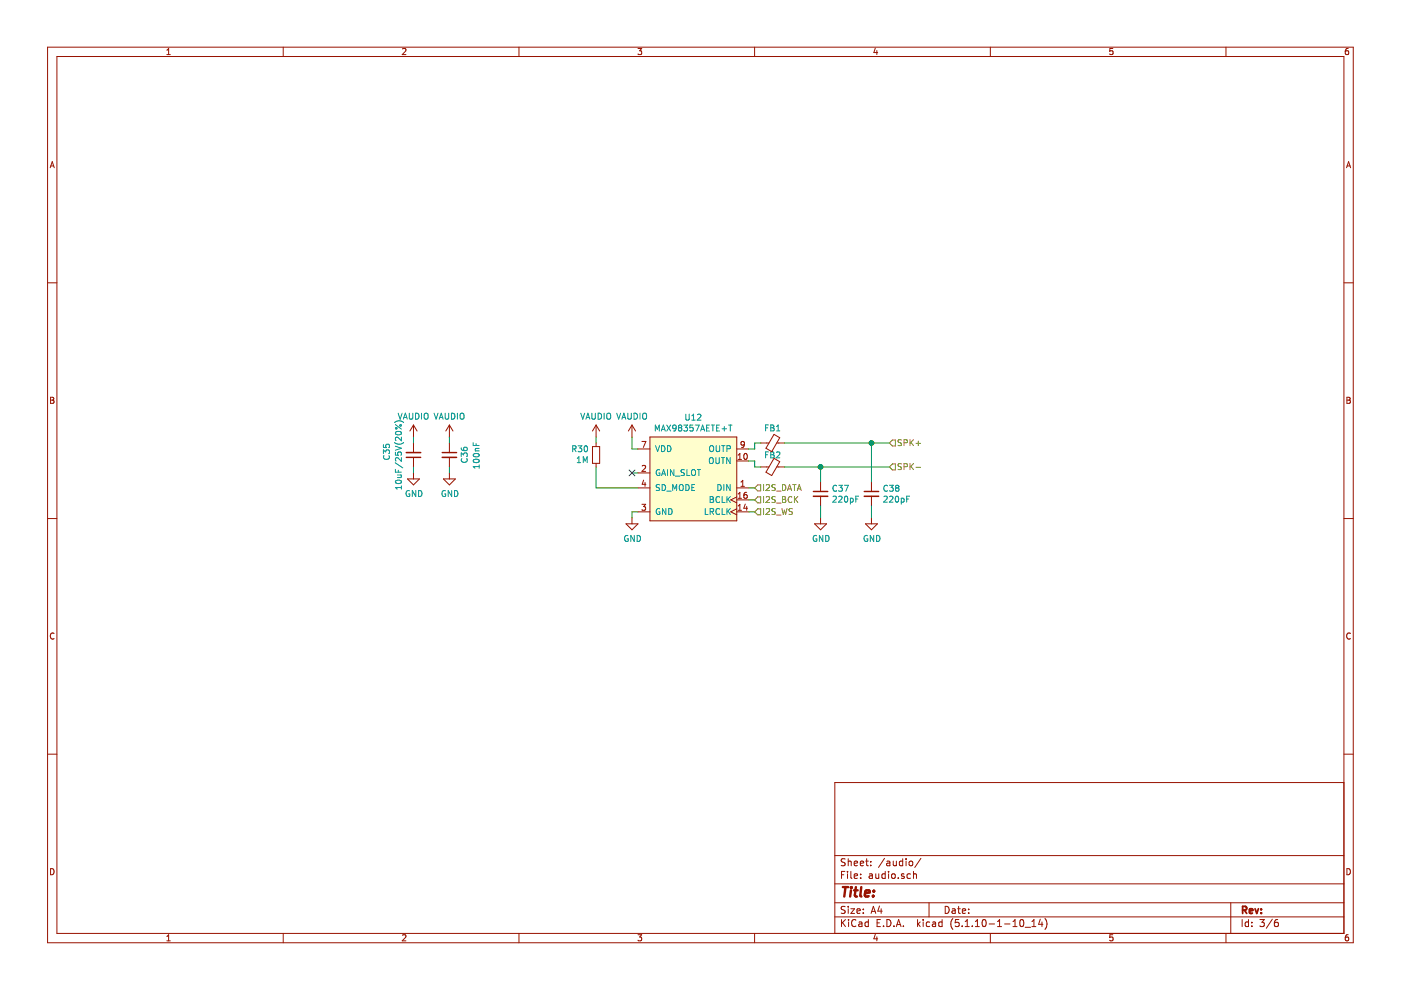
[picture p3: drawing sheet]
EESchema Schematic File Version 4
EELAYER 30 0
EELAYER END
$Descr A4 11693 8268
encoding utf-8
Sheet 3 6
Title ""
Date ""
Rev ""
Comp ""
Comment1 ""
Comment2 ""
Comment3 ""
Comment4 ""
$EndDescr
Text HLabel 6300 4075 2    50   Input ~ 0
I2S_DATA
Text HLabel 6300 4275 2    50   Input ~ 0
I2S_WS
Text HLabel 6300 4175 2    50   Input ~ 0
I2S_BCK
$Comp
L OOO_2021:MAX98357AETE+T U12
U 1 1
P 5775 4025
F 0 "U12" H 5787 4565 50  0000 C CNN
F 1 "MAX98357AETE+T" H 5787 4474 50  0000 C CNN
F 2 "OOO 2021:QFN50P300X300X80-17N" H 5775 3500 50  0001 C BNN
F 3 "https://datasheets.maximintegrated.com/en/ds/MAX98357A-MAX98357B.pdf" H 5650 3975 50  0001 L BNN
F 4 "Audio Amp Speaker 1-CH Mono Class-D 16-Pin TQFN EP T/R" H 5775 3400 50  0001 C BNN "Description"
F 5 "TQFN-16 Maxim" H 5775 3300 50  0001 C BNN "Package"
F 6 "C910544" H 5775 3625 50  0001 C CNN "LCSC"
	1    5775 4025
	1    0    0    -1  
$EndComp
Wire Wire Line
	6250 4175 6300 4175
Wire Wire Line
	6250 4075 6300 4075
Wire Wire Line
	6300 4275 6250 4275
Text HLabel 7425 3700 2    50   Input ~ 0
SPK+
Text HLabel 7425 3900 2    50   Input ~ 0
SPK-
Wire Wire Line
	6300 3850 6250 3850
Wire Wire Line
	6300 3750 6250 3750
Wire Wire Line
	5325 3750 5275 3750
Wire Wire Line
	5275 3750 5275 3650
$Comp
L OOO_2021:VAUDIO #PWR0103
U 1 1
P 5275 3650
F 0 "#PWR0103" H 5500 3650 20  0001 C CNN
F 1 "VAUDIO" H 5275 3823 50  0000 C CNN
F 2 "" H 5425 3675 60  0001 C CNN
F 3 "" H 5425 3675 60  0001 C CNN
	1    5275 3650
	1    0    0    -1  
$EndComp
Wire Wire Line
	5325 4275 5275 4275
Wire Wire Line
	5275 4275 5275 4325
$Comp
L power:GND #PWR0104
U 1 1
P 5275 4325
F 0 "#PWR0104" H 5275 4075 50  0001 C CNN
F 1 "GND" H 5280 4152 50  0000 C CNN
F 2 "" H 5275 4325 50  0001 C CNN
F 3 "" H 5275 4325 50  0001 C CNN
	1    5275 4325
	1    0    0    -1  
$EndComp
$Comp
L Device:Ferrite_Bead_Small FB1
U 1 1
P 6450 3700
F 0 "FB1" V 6325 3700 50  0000 C CNN
F 1 "PBY160808T-102Y-N" V 6304 3700 50  0001 C CNN
F 2 "Inductor_SMD:L_0603_1608Metric" V 6380 3700 50  0001 C CNN
F 3 "https://datasheet.lcsc.com/lcsc/1810261220_Chilisin-Elec-PBY160808T-102Y-N_C142079.pdf" H 6450 3700 50  0001 C CNN
F 4 "C142079" V 6450 3700 50  0001 C CNN "LCSC"
F 5 "1kΩ @ 100MHz 1 800mA 250mΩ 0603 Ferrite Beads ROHS" V 6450 3700 50  0001 C CNN "Description"
	1    6450 3700
	0    1    1    0   
$EndComp
$Comp
L Device:Ferrite_Bead_Small FB2
U 1 1
P 6450 3900
F 0 "FB2" V 6350 3900 50  0000 C CNN
F 1 "PBY160808T-102Y-N" V 6304 3900 50  0001 C CNN
F 2 "Inductor_SMD:L_0603_1608Metric" V 6380 3900 50  0001 C CNN
F 3 "https://datasheet.lcsc.com/lcsc/1810261220_Chilisin-Elec-PBY160808T-102Y-N_C142079.pdf" H 6450 3900 50  0001 C CNN
F 4 "C142079" V 6450 3900 50  0001 C CNN "LCSC"
F 5 "1kΩ @ 100MHz 1 800mA 250mΩ 0603 Ferrite Beads ROHS" V 6450 3900 50  0001 C CNN "Description"
	1    6450 3900
	0    1    1    0   
$EndComp
Wire Wire Line
	6300 3750 6300 3700
Wire Wire Line
	6300 3700 6350 3700
Wire Wire Line
	6300 3850 6300 3900
Wire Wire Line
	6300 3900 6350 3900
Wire Wire Line
	6550 3900 6850 3900
$Comp
L Device:R_Small R?
U 1 1
P 4975 3800
AR Path="/60D63256/622AF30D" Ref="R?"  Part="1" 
AR Path="/622AF30D" Ref="R?"  Part="1" 
AR Path="/61057C40/622AF30D" Ref="R30"  Part="1" 
F 0 "R30" H 4917 3754 50  0000 R CNN
F 1 "1M" H 4917 3845 50  0000 R CNN
F 2 "Resistor_SMD:R_0402_1005Metric" H 4975 3800 50  0001 C CNN
F 3 "https://datasheet.lcsc.com/lcsc/1809301716_UNI-ROYAL-Uniroyal-Elec-0402WGF1004TCE_C26083.pdf" H 4975 3800 50  0001 C CNN
F 4 "1MΩ ±1% 1/16W ±100ppm/℃ 0402 Chip Resistor - Surface Mount ROHS" H 4975 3800 50  0001 C CNN "Description"
F 5 "C26083" H 4975 3800 50  0001 C CNN "LCSC"
	1    4975 3800
	1    0    0    1   
$EndComp
$Comp
L OOO_2021:VAUDIO #PWR0102
U 1 1
P 4975 3650
F 0 "#PWR0102" H 5200 3650 20  0001 C CNN
F 1 "VAUDIO" H 4975 3823 50  0000 C CNN
F 2 "" H 5125 3675 60  0001 C CNN
F 3 "" H 5125 3675 60  0001 C CNN
	1    4975 3650
	1    0    0    -1  
$EndComp
Wire Wire Line
	4975 3700 4975 3650
Wire Wire Line
	4975 4075 5325 4075
Wire Wire Line
	4975 3900 4975 4075
$Comp
L power:GND #PWR?
U 1 1
P 3450 3950
AR Path="/622D0918" Ref="#PWR?"  Part="1" 
AR Path="/61057C40/622D0918" Ref="#PWR099"  Part="1" 
F 0 "#PWR099" H 3450 3700 50  0001 C CNN
F 1 "GND" H 3455 3777 50  0000 C CNN
F 2 "" H 3450 3950 50  0001 C CNN
F 3 "" H 3450 3950 50  0001 C CNN
	1    3450 3950
	1    0    0    -1  
$EndComp
$Comp
L power:GND #PWR?
U 1 1
P 3750 3950
AR Path="/622D091E" Ref="#PWR?"  Part="1" 
AR Path="/61057C40/622D091E" Ref="#PWR0101"  Part="1" 
F 0 "#PWR0101" H 3750 3700 50  0001 C CNN
F 1 "GND" H 3755 3777 50  0000 C CNN
F 2 "" H 3750 3950 50  0001 C CNN
F 3 "" H 3750 3950 50  0001 C CNN
	1    3750 3950
	1    0    0    -1  
$EndComp
Wire Wire Line
	3750 3950 3750 3900
Wire Wire Line
	3750 3700 3750 3650
Wire Wire Line
	3450 3700 3450 3650
Wire Wire Line
	3450 3950 3450 3900
$Comp
L Device:C_Small C?
U 1 1
P 3750 3800
AR Path="/622D092A" Ref="C?"  Part="1" 
AR Path="/61057C40/622D092A" Ref="C36"  Part="1" 
F 0 "C36" V 3875 3725 50  0000 L CNN
F 1 "100nF" V 3975 3675 50  0000 L CNN
F 2 "Capacitor_SMD:C_0402_1005Metric" H 3750 3800 50  0001 C CNN
F 3 "https://datasheet.lcsc.com/lcsc/1811072013_FH-Guangdong-Fenghua-Advanced-Tech-0402F104M500NT_C1581.pdf" H 3750 3800 50  0001 C CNN
F 4 "100nF ±10% 50V X7R 0402 Multilayer Ceramic Capacitors MLCC - SMD/SMT RoHS" H 3750 3800 50  0001 C CNN "Description"
F 5 "C1581" H 3750 3800 50  0001 C CNN "LCSC"
	1    3750 3800
	1    0    0    -1  
$EndComp
$Comp
L Device:C_Small C?
U 1 1
P 3450 3800
AR Path="/622D0932" Ref="C?"  Part="1" 
AR Path="/61057C40/622D0932" Ref="C35"  Part="1" 
F 0 "C35" V 3225 3850 50  0000 R CNN
F 1 "10uF/25V(20%)" V 3325 4100 50  0000 R CNN
F 2 "Capacitor_SMD:C_0603_1608Metric" H 3450 3800 50  0001 C CNN
F 3 "https://datasheet.lcsc.com/lcsc/1811131721_Murata-Electronics-GRM188R61E106MA73D_C91606.pdf" H 3450 3800 50  0001 C CNN
F 4 " 0603 Multilayer Ceramic Capacitors MLCC - SMD/SMT ROHS " H 3450 3800 50  0001 C CNN "Description"
F 5 "C91606" H 3450 3800 50  0001 C CNN "LCSC"
	1    3450 3800
	1    0    0    1   
$EndComp
$Comp
L OOO_2021:VAUDIO #PWR0100
U 1 1
P 3750 3650
F 0 "#PWR0100" H 3975 3650 20  0001 C CNN
F 1 "VAUDIO" H 3750 3823 50  0000 C CNN
F 2 "" H 3900 3675 60  0001 C CNN
F 3 "" H 3900 3675 60  0001 C CNN
	1    3750 3650
	1    0    0    -1  
$EndComp
$Comp
L OOO_2021:VAUDIO #PWR098
U 1 1
P 3450 3650
F 0 "#PWR098" H 3675 3650 20  0001 C CNN
F 1 "VAUDIO" H 3450 3823 50  0000 C CNN
F 2 "" H 3600 3675 60  0001 C CNN
F 3 "" H 3600 3675 60  0001 C CNN
	1    3450 3650
	1    0    0    -1  
$EndComp
$Comp
L Device:C_Small C38
U 1 1
P 7275 4125
F 0 "C38" H 7367 4171 50  0000 L CNN
F 1 "220pF" H 7367 4080 50  0000 L CNN
F 2 "Capacitor_SMD:C_0402_1005Metric" H 7275 4125 50  0001 C CNN
F 3 "https://datasheet.lcsc.com/lcsc/1912111437_CCTC-TCC0402X7R221K500AT_C466236.pdf" H 7275 4125 50  0001 C CNN
F 4 "C466236" H 7275 4125 50  0001 C CNN "LCSC"
F 5 "X7R 220pF ±10% 50V 0402 Multilayer Ceramic Capacitors MLCC - SMD/SMT ROHS" H 7275 4125 50  0001 C CNN "Description"
	1    7275 4125
	1    0    0    -1  
$EndComp
Wire Wire Line
	7275 3700 7275 4025
Connection ~ 7275 3700
Wire Wire Line
	7275 3700 7425 3700
$Comp
L power:GND #PWR0105
U 1 1
P 6850 4325
F 0 "#PWR0105" H 6850 4075 50  0001 C CNN
F 1 "GND" H 6855 4152 50  0000 C CNN
F 2 "" H 6850 4325 50  0001 C CNN
F 3 "" H 6850 4325 50  0001 C CNN
	1    6850 4325
	1    0    0    -1  
$EndComp
$Comp
L power:GND #PWR0106
U 1 1
P 7275 4325
F 0 "#PWR0106" H 7275 4075 50  0001 C CNN
F 1 "GND" H 7280 4152 50  0000 C CNN
F 2 "" H 7275 4325 50  0001 C CNN
F 3 "" H 7275 4325 50  0001 C CNN
	1    7275 4325
	1    0    0    -1  
$EndComp
Wire Wire Line
	6850 4225 6850 4325
Wire Wire Line
	7275 4225 7275 4325
Wire Wire Line
	5275 3950 5325 3950
NoConn ~ 5275 3950
$Comp
L Device:C_Small C37
U 1 1
P 6850 4125
F 0 "C37" H 6942 4171 50  0000 L CNN
F 1 "220pF" H 6942 4080 50  0000 L CNN
F 2 "Capacitor_SMD:C_0402_1005Metric" H 6850 4125 50  0001 C CNN
F 3 "https://datasheet.lcsc.com/lcsc/1912111437_CCTC-TCC0402X7R221K500AT_C466236.pdf" H 6850 4125 50  0001 C CNN
F 4 "C466236" H 6850 4125 50  0001 C CNN "LCSC"
F 5 "X7R 220pF ±10% 50V 0402 Multilayer Ceramic Capacitors MLCC - SMD/SMT ROHS" H 6850 4125 50  0001 C CNN "Description"
	1    6850 4125
	1    0    0    -1  
$EndComp
Wire Wire Line
	6550 3700 7275 3700
Wire Wire Line
	6850 4025 6850 3900
Connection ~ 6850 3900
Wire Wire Line
	6850 3900 7425 3900
$EndSCHEMATC
